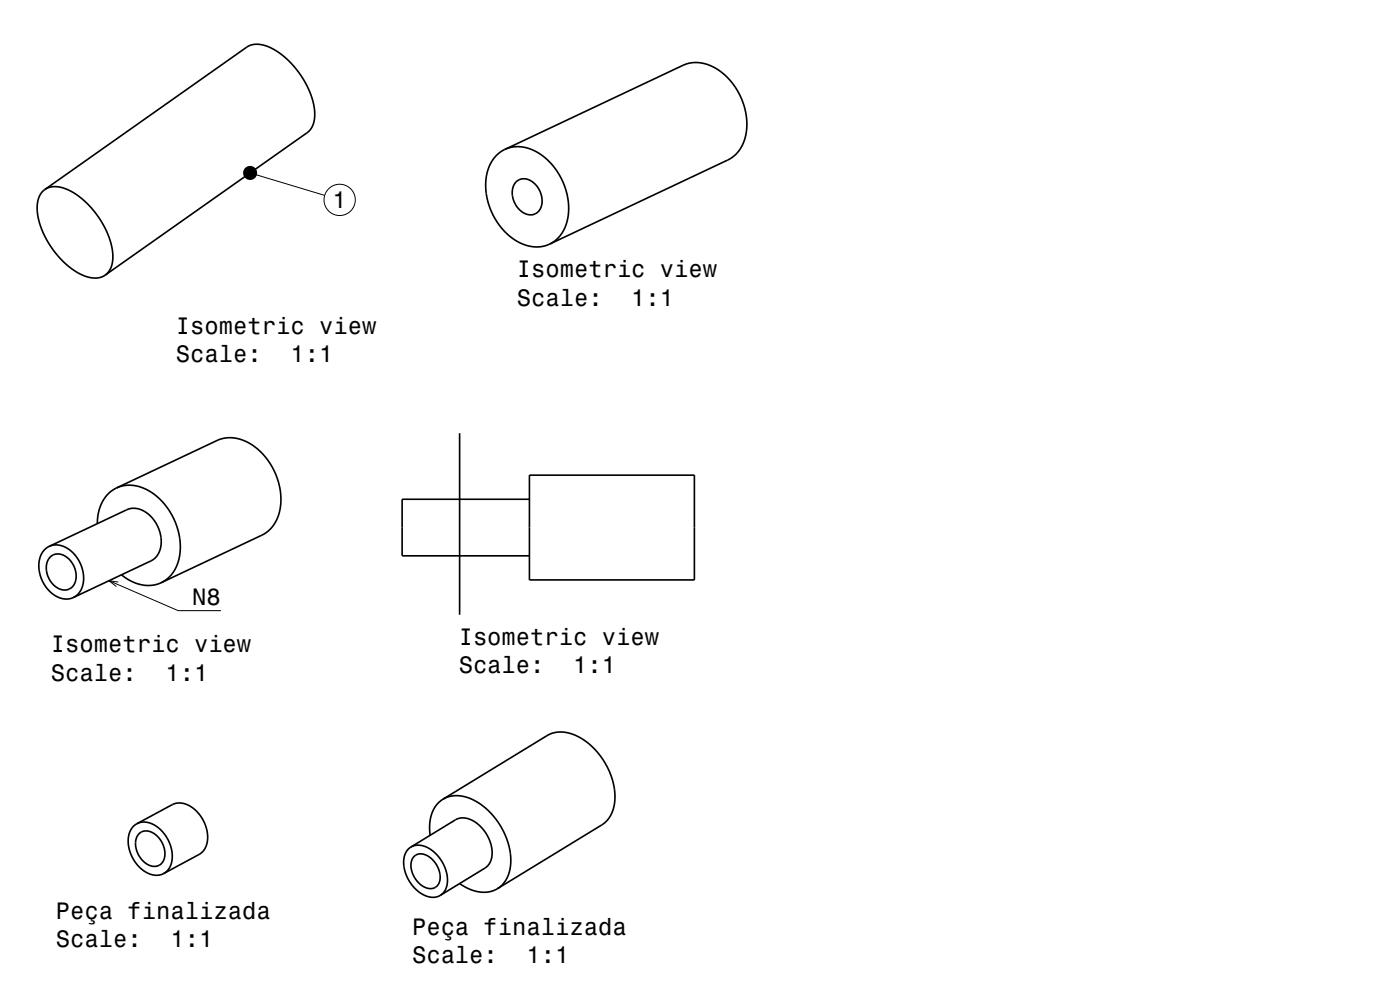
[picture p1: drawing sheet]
<svg xmlns="http://www.w3.org/2000/svg" width="297mm" height="210mm" viewBox="0 0 297 210" stroke-linecap="round" stroke-linejoin="round" font-family="sans-serif">
<g fill="none" stroke="#000" stroke-width=".35">
<path d="M107.1 31.7l37.8-17.8a8.4 8.4 0 0 1 9.3 2.4l2 2.5 1.5 3.2 .7 3.3-.1 3a7.4 7.4 0 0 1-3.9 5.6l-37.8 17.9M107.1 31.7a8.3 8.3 0 0 1 9.2 2.3l2 2.5 .8 1.5 .8 1.8 .7 3.4v1.6l-.2 1.6a7.3 7.3 0 0 1-3.8 5.4M107.1 31.7a8.3 8.3 0 0 0-4 8.6l.2 1.7 .5 1.9 1.6 3.1 2.2 2.6 2.4 1.7a7.3 7.3 0 0 0 6.6 .5M109.5 38.6a2.92 2.92 0 0 1 4.4 .9 4.1 4.1 0 0 1 0 5.7 3.3 3.3 0 0 1-4.6-1.9 4.1 4.1 0 0 1 .2-4.7zM9.5 40.2l42.8-30.2a5.4 5.4 0 0 1 5.8 .5l1.8 1.2 1.8 1.6 1.6 1.9 1.2 1.9 1.1 2.2 .8 2.1 .3 2.1v1.8a4.1 4.1 0 0 1-1.6 2.9l-42.8 30.2M9.5 40.2a5.5 5.5 0 0 1 5.8 .5l1.8 1.2 1.9 1.8 1.6 1.9 1.2 1.9 1.1 2.2 .7 2.1 .3 2.1v1.6a4.1 4.1 0 0 1-1.6 2.9M9.5 40.2a5.7 5.7 0 0 0-1.4 5.9l.6 2.2 .9 1.9 1.1 2 1.6 2.1 1.7 1.8 1.8 1.3 1.6 .9 1.8 .6a4 4 0 0 0 3.1-.5M97.5 91.9v38.5M10.4 115.9a5 5 0 0 1 6.1 2.6 6.3 6.3 0 0 1 0 7.6l-.9 .7M10.4 115.9a5.1 5.1 0 0 0-1.8 6.5 6.2 6.2 0 0 0 6 4.6l1-.2M10.4 115.9l16.5-7.8a5 5 0 0 1 6 2.6 6.3 6.3 0 0 1 0 7.6l-.9 .7-16.4 7.8M10.7 118.1a2.92 2.92 0 0 1 4.3 .9 4.1 4.1 0 0 1 0 5.8 3.3 3.3 0 0 1-4.5-1.9 4.1 4.1 0 0 1 .2-4.8z"/>
<path d="M24.7 103.5l21.3-10.1a8.4 8.4 0 0 1 9.4 2.5l2.1 2.7 1.4 3.2 .7 3.3v1.7l-.2 1.5a7.2 7.2 0 0 1-3.9 5.2l-21.3 10.1M24.7 103.5a8.3 8.3 0 0 1 9.2 2.4l2 2.4 .9 1.5 .7 1.9 .5 1.6 .2 1.9v1.6l-.2 1.6a7.3 7.3 0 0 1-3.8 5.2M24.7 103.5a8 8 0 0 0-4.1 7.6M112.3 100.8h35v22.2h-35zM112.3 105.9h-27v12h27M25.8 121.9l1.5 1.1a7.4 7.4 0 0 0 6.9 .6M29 174.7a4.8 4.8 0 0 0-1.4 6 6.6 6.6 0 0 0 5.9 5l1.2-.4M29 174.7a4.7 4.7 0 0 1 5.7 1.9 6.6 6.6 0 0 1 1 7.9l-1 .8M29 174.7l7.5-4a4.7 4.7 0 0 1 5.7 1.9 6.6 6.6 0 0 1 1 7.9l-1 .8-7.5 4M29.4 176.9a2.74 2.74 0 0 1 4.1 .6 4.4 4.4 0 0 1 .7 5.7 2.92 2.92 0 0 1-4.2-.9 4.4 4.4 0 0 1-.6-5.4zM87.2 179.7l9.4-5.8a4.5 4.5 0 0 1 5.3 1.4 7.2 7.2 0 0 1 2 7.7l-.9 1.1-9.6 5.8M87.2 179.7a4.5 4.5 0 0 1 5.3 1.4 7.2 7.2 0 0 1 2 7.7l-1.1 1.1"/>
<path d="M87.2 179.7a4.6 4.6 0 0 0-1.1 5.6 7.1 7.1 0 0 0 5.9 5l1.4-.4M94 169.5l22.1-13.5a7.4 7.4 0 0 1 8 1.2l1.7 1.3 1.3 1.5 1.1 1.6 1 1.8 .7 1.8 .4 2.1 .2 1.5-.1 1.7a6.2 6.2 0 0 1-2.8 4.5l-22.1 13.5M94 169.5a7.4 7.4 0 0 0-2.7 7.7M94 169.5a7.4 7.4 0 0 1 8 1.2l1.5 1.2 1.3 1.4 2 3.1 .8 1.8 .5 1.9 .3 2-.1 1.7a6.2 6.2 0 0 1-2.8 4.7M87.9 181.6a2.79 2.79 0 0 1 3.8 .7 4.4 4.4 0 0 1 1.1 5.6 2.61 2.61 0 0 1-3.7-.4 4.6 4.6 0 0 1-1.4-5.7zM97.5 187.4l1.3 .8 1.6 .7a6.1 6.1 0 0 0 5.1-.4"/>
</g>
<g fill="none" stroke="#000" stroke-width=".21">
<path d="M53.1 36.7l15.8 4.7M23.1 123.2l14.7 6.3h9.1M25.1 123.5l-2-.3 1.6 1.2"/>
<circle cx="72.1" cy="42.4" r="3.3"/>
</g>
<circle cx="53.1" cy="36.7" r="1.5" fill="#000"/>
<g font-size="5">
<text x="70.5" y="44.2">1</text>
<text x="109.6" y="58.8">Isometric view</text>
<text x="109.6" y="64.8">Scale:</text>
<text x="133.9" y="64.8">1:1</text>
<text x="37.3" y="70.8">Isometric view</text>
<text x="37.3" y="76.9">Scale:</text>
<text x="61.6" y="76.9">1:1</text>
<text x="40.8" y="128.3">N8</text>
<text x="97.3" y="136.8">Isometric view</text>
<text x="10.8" y="138.3">Isometric view</text>
<text x="97.3" y="142.8">Scale:</text>
<text x="121.6" y="142.8">1:1</text>
<text x="10.8" y="144.4">Scale:</text>
<text x="35.1" y="144.4">1:1</text>
<text x="11.9" y="194.9">Peça finalizada</text>
<text x="11.9" y="200.9">Scale:</text>
<text x="36.2" y="200.9">1:1</text>
<text x="87.4" y="198.3">Peça finalizada</text>
<text x="87.4" y="204.3">Scale:</text>
<text x="111.7" y="204.3">1:1</text>
</g>
</svg>
